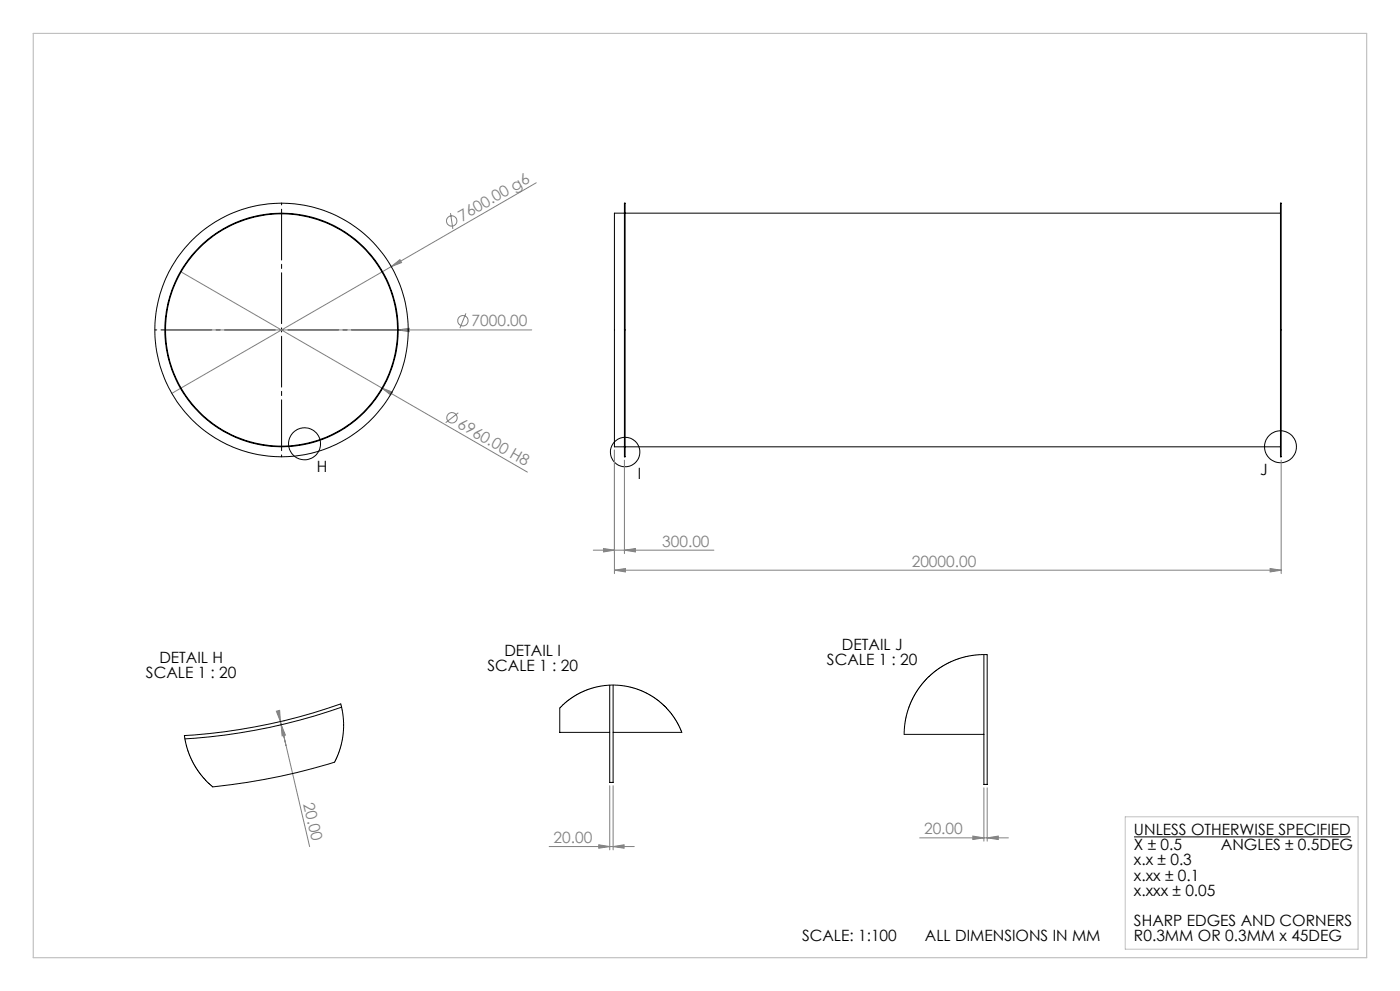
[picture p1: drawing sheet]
<svg xmlns="http://www.w3.org/2000/svg" width="420mm" height="297mm" viewBox="0 0 420 297" stroke-linecap="round" stroke-linejoin="round" font-family="sans-serif">
<g fill="none" stroke="#808080" stroke-width=".3">
<path d="M160.9 54.8l-43.5 25.1M117.4 79.9l2.6-2.1 .5 .9zM117.4 79.9l-65.9 38M135.1 63.8l.8 4.8M49.5 98.9h110M54.3 81.5l103.9 60M119.5 98.9l3.3-.5v1zM139.8 93.9l-1.8 4.5M114.6 116.3l3.1 1.2-.5 .9zM137.5 123.7l-3.8 3M184.3 134.9v37M187.3 137.9v28"/>
<path d="M384.4 137.9v34M178 164.9h36.2M181 164.4l3.3 .5-3.3 .5zM184.3 170.9l3.3-.5v1zM184.3 170.9h200.1M187.3 164.9l3.3-.5v1zM381 170.4l3.4 .5-3.4 .5zM82.9 213.1l1-.2 .2 3.3zM83.4 217.4h.1M84.1 216.2l8.8 37.5M84.1 216.2l.2 1M84.3 217.2l1.3 3.1-1 .3z"/>
<path d="M85.1 216h.1M182.9 235.5v19.2M183.9 235.5v19.2M295.2 236.1v16M296.2 236.1v16M164.7 253.7h25.6M179.6 253.2l3.3 .5-3.3 .5zM183.9 253.7l3.3-.5v1zM275.9 251.1h26.6M291.9 250.6l3.3 .5-3.3 .5zM296.2 251.1l3.3-.5v1z"/>
<circle cx="135.5" cy="66.2" r="1.55"/>
<circle cx="138.9" cy="96.1" r="1.55"/>
<circle cx="135.6" cy="125.2" r="1.55"/>
</g>
<g fill="none" stroke="#000" stroke-width=".3">
<path d="M84.4 98.9h.1M84.5 98.9h.1M340.2 250.8h65.1"/>
<circle cx="91.4" cy="133" r="4.8"/>
<circle cx="187.6" cy="135.5" r="4.4"/>
<circle cx="384.2" cy="133.9" r="4.8"/>
</g>
<path d="M84.4 98.9h-37.9M84.5 98.8v-37.9M84.5 98.9v38M84.5 98.9h38" fill="none" stroke="#000" stroke-width=".3" stroke-dasharray="15.2 1.3 1.3 1.3" stroke-dashoffset="-1.8"/>
<path d="M337.6 244.8h69.8v39.7h-69.8z" fill="none" stroke="#c0c0c0" stroke-width=".3"/>
<path d="M10 10h400v277h-400z" fill="none" stroke="#c0c0c0" stroke-width=".35"/>
<g fill="#808080">
<path d="M119.5 98.9l3.3-.5v1z"/>
<path d="M117.4 79.9l2.6-2.1 .5 .9z"/>
<path d="M114.6 116.3l3.1 1.2-.5 .9z"/>
<path d="M184.3 170.9l3.3-.5v1zM381 170.4l3.4 .5-3.4 .5zM181 164.4l3.3 .5-3.3 .5zM187.3 164.9l3.3-.5v1zM179.6 253.2l3.3 .5-3.3 .5zM183.9 253.7l3.3-.5v1zM291.9 250.6l3.3 .5-3.3 .5zM296.2 251.1l3.3-.5v1z"/>
<path d="M84.3 217.2l1.3 3.1-1 .3zM82.9 213.1l1-.2 .2 3.3z"/>
</g>
<g fill="none" stroke="#000" stroke-width=".3">
<path d="M187.3 60.9h.2v76h-.2zM187.3 63.9h-3v70h3M187.5 63.9h196.6M384.1 60.9h.3v76h-.3zM187.5 133.9h196.6M295.2 196.2v38.9h1v-38.9l-4.6 .2-4.9 1.3-3.9 1.9-4 3-3.2 3.8-2.3 4-1.5 4.4-.5 4.4v.9h23.9M102.5 211.9a173 173 0 0 1-47 9.5M182.9 219.5h-15v-7.3l2-1.9 2.3-1.6 2-1.2 2.8-1.1 2.6-.7 2.9-.4h2.8l2.8 .4 2.4 .6 3 1.2 2.2 1.2 2.4 1.7 2 1.9 1.9 2.4 1.6 2.7 .9 2.1h-20.6M183.9 205.3v29.2h-1v-29.2M55.3 220.4a173.3 173.3 0 0 0 46.9-9.4l.8 4.3v4.5l-.9 4.4-1.7 4.2a185.3 185.3 0 0 1-36.6 7.4l-3.1-3-2.6-3.8-1.8-4.3z"/>
<circle cx="84.4" cy="98.9" r="35"/>
<circle cx="84.5" cy="98.9" r="38"/>
<circle cx="84.5" cy="98.9" r="34.8"/>
</g>
<g font-size="4.7" fill="#808080">
<text x="138.6" y="66.4" transform="rotate(-30 138.6 66.4)">7600.00 g6</text>
<text x="141.5" y="97.8">7000.00</text>
<text x="137" y="128" transform="rotate(30 137 128)">6960.00 H8</text>
<text x="198.7" y="163.9">300.00</text>
<text x="273.5" y="169.9">20000.00</text>
<text x="90.9" y="240.9" transform="rotate(77 90.9 240.9)">20.00</text>
<text x="277.2" y="250.1">20.00</text>
<text x="166.1" y="252.7">20.00</text>
</g>
<g font-size="4.7">
<text x="95" y="141.5">H</text>
<text x="191.3" y="143.5">I</text>
<text x="378.1" y="142.3">J</text>
<text x="151.3" y="196.7">DETAIL I</text>
<text x="252.6" y="194.8">DETAIL J</text>
<text x="43.8" y="203.3">SCALE 1 : 20</text>
<text x="47.8" y="198.7">DETAIL H</text>
<text x="146.2" y="201.2">SCALE 1 : 20</text>
<text x="248.1" y="199.3">SCALE 1 : 20</text>
<text x="340.2" y="250.3">UNLESS OTHERWISE SPECIFIED</text>
<text x="340.2" y="254.8">X ± 0.5</text>
<text x="366.3" y="254.8">ANGLES ± 0.5DEG</text>
<text x="340.2" y="259.4">x.x ± 0.3</text>
<text x="340.2" y="263.9">x.xx ± 0.1</text>
<text x="340.2" y="268.4">x.xxx ± 0.05</text>
<text x="240.6" y="282">SCALE: 1:100</text>
<text x="277.5" y="282">ALL DIMENSIONS IN MM</text>
<text x="340.2" y="277.5">SHARP EDGES AND CORNERS</text>
<text x="340.2" y="282">R0.3MM OR 0.3MM x 45DEG</text>
</g>
</svg>
